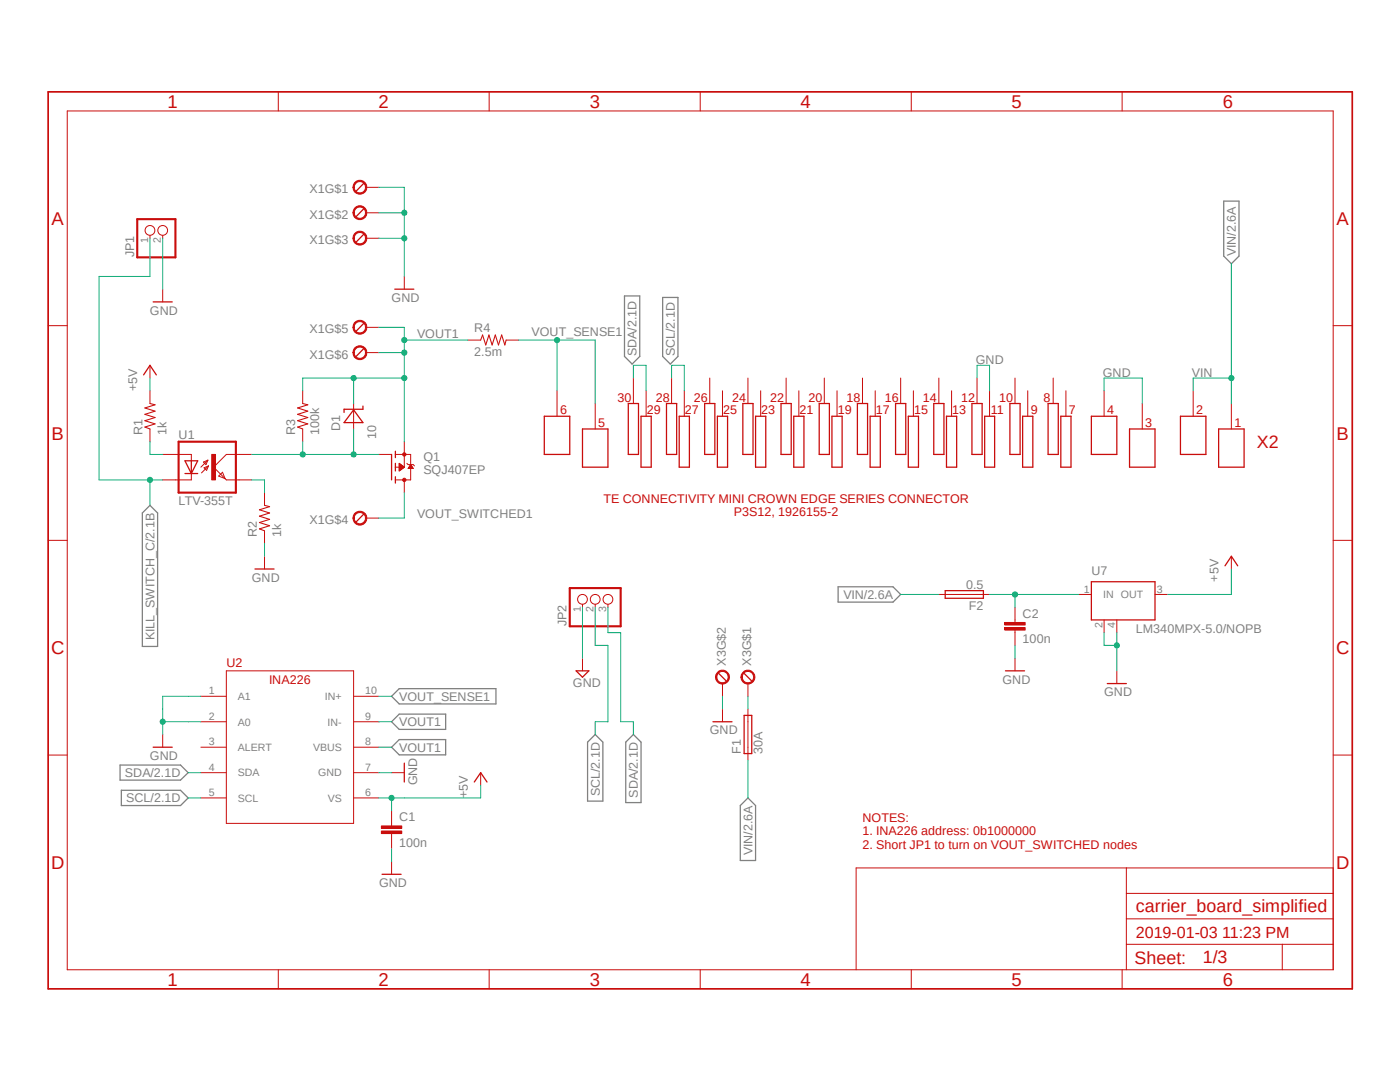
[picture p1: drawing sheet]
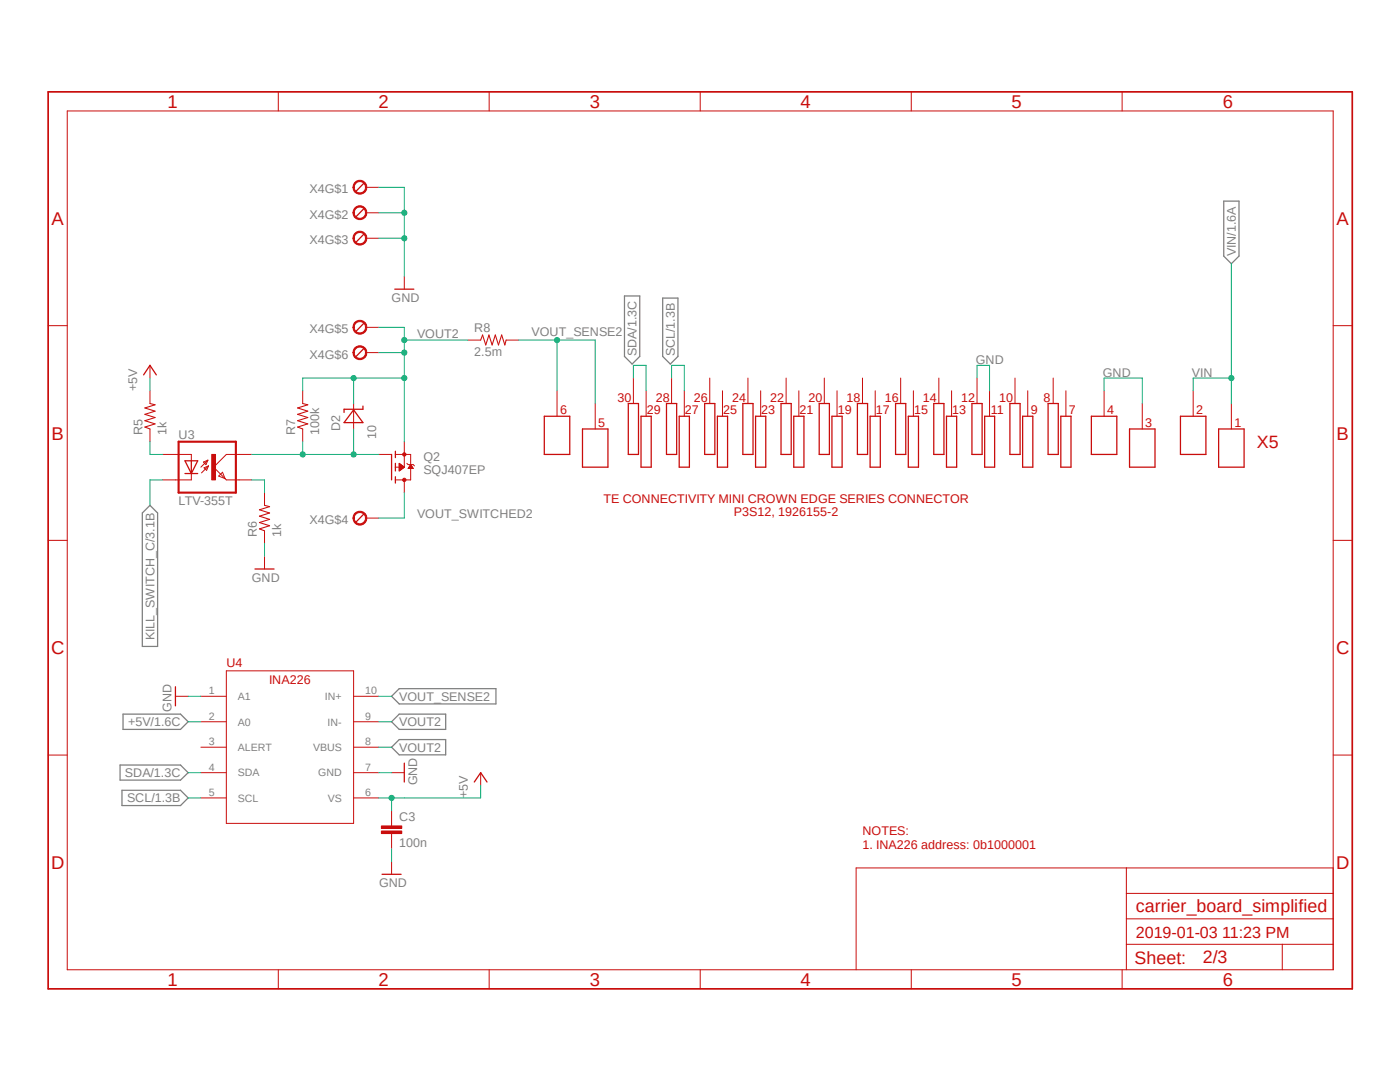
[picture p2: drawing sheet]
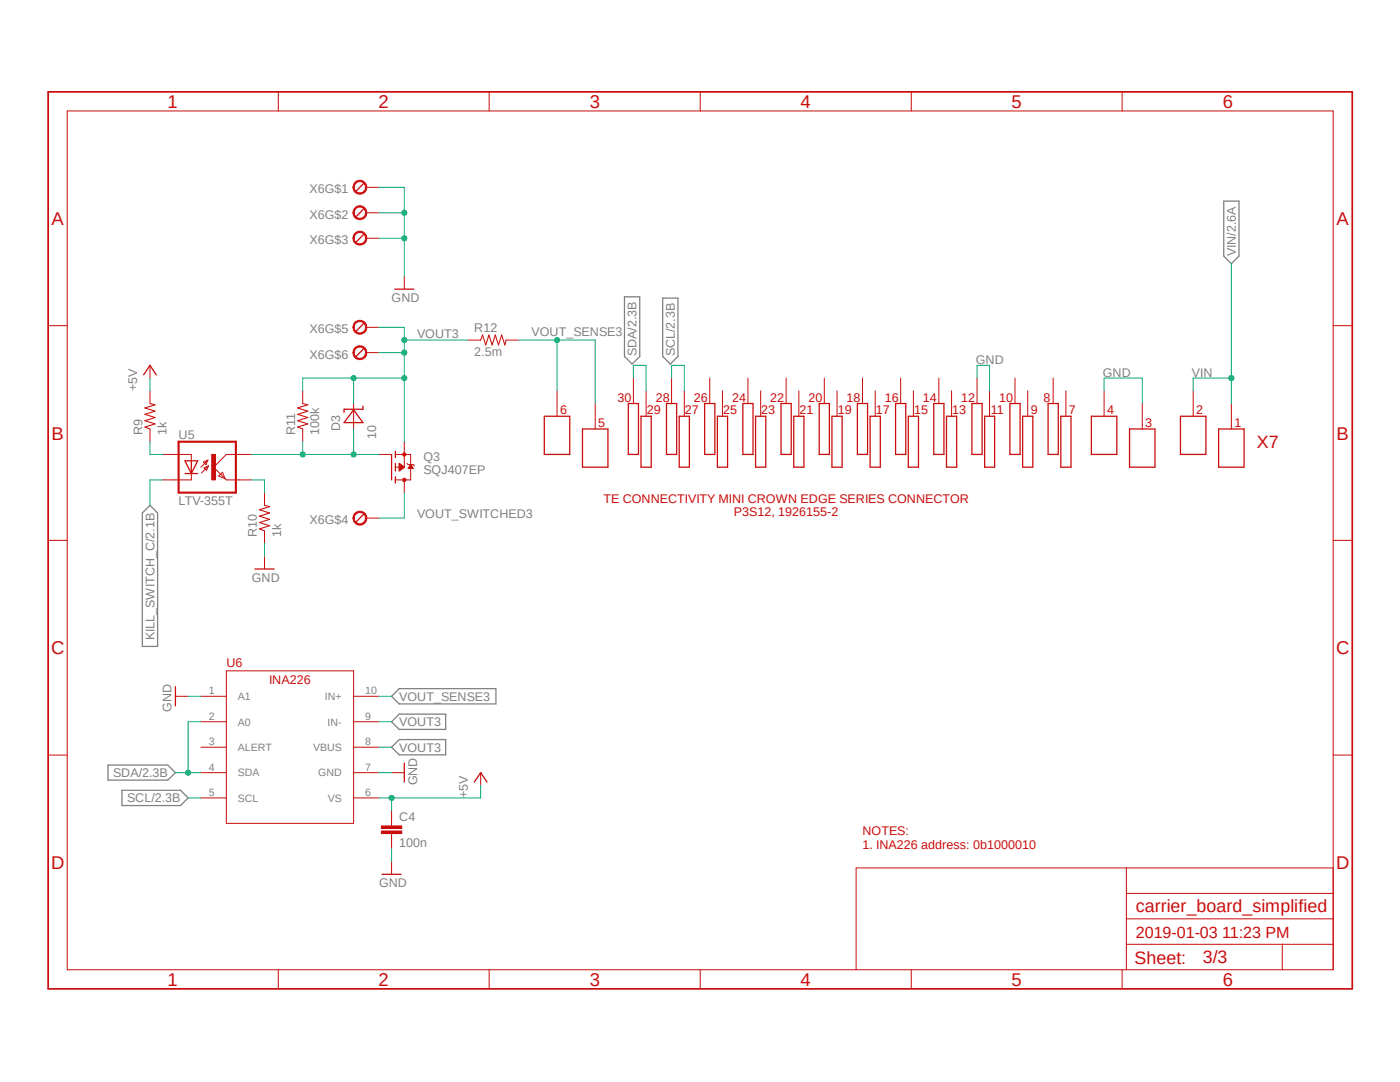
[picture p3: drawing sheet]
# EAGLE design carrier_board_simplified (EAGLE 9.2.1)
TITLE: Carrier Board

## Sheet 1 of 3: Slot 1

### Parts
C1  100n  C-EUC0603  [C0603]
C2  100n  C-EUC0603  [C0603]
D1  10  BZT52C10-TP  [SOD123]
F1  30A  3557-10  [3557-10]
F2  0.5  501_FUSE  [R1206]
JP1  PINHD-1X02_2.54-SMD-90°  [1X02SMD/90]
JP2  PINHD-1X03_2.54-SMD-90°  [1X03SMD/90]
Q1  SQJ407EP  [POWERPAK_SO8L_SINGLE]
R1  1k  R-US_R0603  [R0603]
R2  1k  R-US_R0603  [R0603]
R3  100k  R-US_R0603  [R0603]
R4  2.5m  R-US_R2512  [R2512]
U1  LTV-355T  [SMD4]
U2  INA226  [MSOP10]
U7  LM340MPX-5.0/NOPB  LM340S  [SOT223]
X1  284391-6  [284391-6]
X2  1926155-2_SOCK  [1926155-2_SOCK]
X3  OSTT7020150  [OSTT7020150]

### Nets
+5V: C1.1 R1.2 U2.6(VS) U7.3(OUT) ; also sheet 2,3
GATE_VOUT1: D1.2(A) Q1.P$4(G) R3.1 U1.COLLECTOR(COL)
GND: C1.2 C2.2 JP1.2 JP2.1 R2.1 U2.1(A1) U2.2(A0) U2.7(GND) U7.2(GND) U7.4(GND) X1.P$1 X1.P$2 X1.P$3 X2.P$3_1 X2.P$3_2 X2.P$3_3 X2.P$4_1 X2.P$4_2 X2.P$4_3 X2.P$11 X2.P$12 X3.2 ; also sheet 2,3
KILL_SWITCH_C: JP1.1 U1.CATHODE(C) ; also sheet 2,3
N$1: C2.1 F2.1 U7.1(IN)
N$2: R2.2 U1.EMITTER(EMIT)
N$4: R1.1 U1.ANODE(A)
SCL: JP2.2 U2.5(SCL) X2.P$27 X2.P$28 ; also sheet 2,3
SDA: JP2.3 U2.4(SDA) X2.P$29 X2.P$30 ; also sheet 2,3
VBAT1: F1.P$3 F1.P$4 X3.1
VIN: F1.P$1 F1.P$2 F2.2 X2.P$1_1 X2.P$1_2 X2.P$1_3 X2.P$2_1 X2.P$2_2 X2.P$2_3 ; also sheet 2,3
VOUT1: D1.1(C) Q1.P$1(S) Q1.P$2(S) Q1.P$3(S) R3.2 R4.1 U2.8(VBUS) U2.9(IN-) X1.P$5 X1.P$6
VOUT_SENSE1: R4.2 U2.10(IN+) X2.P$5_1 X2.P$5_2 X2.P$5_3 X2.P$6_1 X2.P$6_2 X2.P$6_3
VOUT_SWITCHED1: Q1.P$5(D) Q1.P$6(D) Q1.P$7(D) Q1.P$8(D) X1.P$4
Unconnected: U2.3(ALERT) X2.P$7 X2.P$8 X2.P$9 X2.P$10 X2.P$13 X2.P$14 X2.P$15 X2.P$16 X2.P$17 X2.P$18 X2.P$19 X2.P$20 X2.P$21 X2.P$22 X2.P$23 X2.P$24 X2.P$25 X2.P$26

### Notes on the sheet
- NOTES:
  1. INA226 address: 0b1000000
  2. Short JP1 to turn on VOUT_SWITCHED nodes

## Sheet 2 of 3: Slot 2

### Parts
C3  100n  C-EUC0603  [C0603]
D2  10  BZT52C10-TP  [SOD123]
Q2  SQJ407EP  [POWERPAK_SO8L_SINGLE]
R5  1k  R-US_R0603  [R0603]
R6  1k  R-US_R0603  [R0603]
R7  100k  R-US_R0603  [R0603]
R8  2.5m  R-US_R2512  [R2512]
U3  LTV-355T  [SMD4]
U4  INA226  [MSOP10]
X4  284391-6  [284391-6]
X5  1926155-2_SOCK  [1926155-2_SOCK]

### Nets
+5V: C3.1 R5.2 U4.2(A0) U4.6(VS) ; also sheet 1,3
GATE_VOUT2: D2.2(A) Q2.P$4(G) R7.1 U3.COLLECTOR(COL)
GND: C3.2 R6.1 U4.1(A1) U4.7(GND) X4.P$1 X4.P$2 X4.P$3 X5.P$3_1 X5.P$3_2 X5.P$3_3 X5.P$4_1 X5.P$4_2 X5.P$4_3 X5.P$11 X5.P$12 ; also sheet 1,3
KILL_SWITCH_C: U3.CATHODE(C) ; also sheet 1,3
N$7: R6.2 U3.EMITTER(EMIT)
N$8: R5.1 U3.ANODE(A)
SCL: U4.5(SCL) X5.P$27 X5.P$28 ; also sheet 1,3
SDA: U4.4(SDA) X5.P$29 X5.P$30 ; also sheet 1,3
VIN: X5.P$1_1 X5.P$1_2 X5.P$1_3 X5.P$2_1 X5.P$2_2 X5.P$2_3 ; also sheet 1,3
VOUT2: D2.1(C) Q2.P$1(S) Q2.P$2(S) Q2.P$3(S) R7.2 R8.1 U4.8(VBUS) U4.9(IN-) X4.P$5 X4.P$6
VOUT_SENSE2: R8.2 U4.10(IN+) X5.P$5_1 X5.P$5_2 X5.P$5_3 X5.P$6_1 X5.P$6_2 X5.P$6_3
VOUT_SWITCHED2: Q2.P$5(D) Q2.P$6(D) Q2.P$7(D) Q2.P$8(D) X4.P$4
Unconnected: U4.3(ALERT) X5.P$7 X5.P$8 X5.P$9 X5.P$10 X5.P$13 X5.P$14 X5.P$15 X5.P$16 X5.P$17 X5.P$18 X5.P$19 X5.P$20 X5.P$21 X5.P$22 X5.P$23 X5.P$24 X5.P$25 X5.P$26

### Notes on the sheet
- NOTES:
  1. INA226 address: 0b1000001

## Sheet 3 of 3: Slot 3

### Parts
C4  100n  C-EUC0603  [C0603]
D3  10  BZT52C10-TP  [SOD123]
Q3  SQJ407EP  [POWERPAK_SO8L_SINGLE]
R9  1k  R-US_R0603  [R0603]
R10  1k  R-US_R0603  [R0603]
R11  100k  R-US_R0603  [R0603]
R12  2.5m  R-US_R2512  [R2512]
U5  LTV-355T  [SMD4]
U6  INA226  [MSOP10]
X6  284391-6  [284391-6]
X7  1926155-2_SOCK  [1926155-2_SOCK]

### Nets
+5V: C4.1 R9.2 U6.6(VS) ; also sheet 1,2
GATE_VOUT3: D3.2(A) Q3.P$4(G) R11.1 U5.COLLECTOR(COL)
GND: C4.2 R10.1 U6.1(A1) U6.7(GND) X6.P$1 X6.P$2 X6.P$3 X7.P$3_1 X7.P$3_2 X7.P$3_3 X7.P$4_1 X7.P$4_2 X7.P$4_3 X7.P$11 X7.P$12 ; also sheet 1,2
KILL_SWITCH_C: U5.CATHODE(C) ; also sheet 1,2
N$13: R10.2 U5.EMITTER(EMIT)
N$14: R9.1 U5.ANODE(A)
SCL: U6.5(SCL) X7.P$27 X7.P$28 ; also sheet 1,2
SDA: U6.2(A0) U6.4(SDA) X7.P$29 X7.P$30 ; also sheet 1,2
VIN: X7.P$1_1 X7.P$1_2 X7.P$1_3 X7.P$2_1 X7.P$2_2 X7.P$2_3 ; also sheet 1,2
VOUT3: D3.1(C) Q3.P$1(S) Q3.P$2(S) Q3.P$3(S) R11.2 R12.1 U6.8(VBUS) U6.9(IN-) X6.P$5 X6.P$6
VOUT_SENSE3: R12.2 U6.10(IN+) X7.P$5_1 X7.P$5_2 X7.P$5_3 X7.P$6_1 X7.P$6_2 X7.P$6_3
VOUT_SWITCHED3: Q3.P$5(D) Q3.P$6(D) Q3.P$7(D) Q3.P$8(D) X6.P$4
Unconnected: U6.3(ALERT) X7.P$7 X7.P$8 X7.P$9 X7.P$10 X7.P$13 X7.P$14 X7.P$15 X7.P$16 X7.P$17 X7.P$18 X7.P$19 X7.P$20 X7.P$21 X7.P$22 X7.P$23 X7.P$24 X7.P$25 X7.P$26

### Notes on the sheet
- NOTES:
  1. INA226 address: 0b1000010
